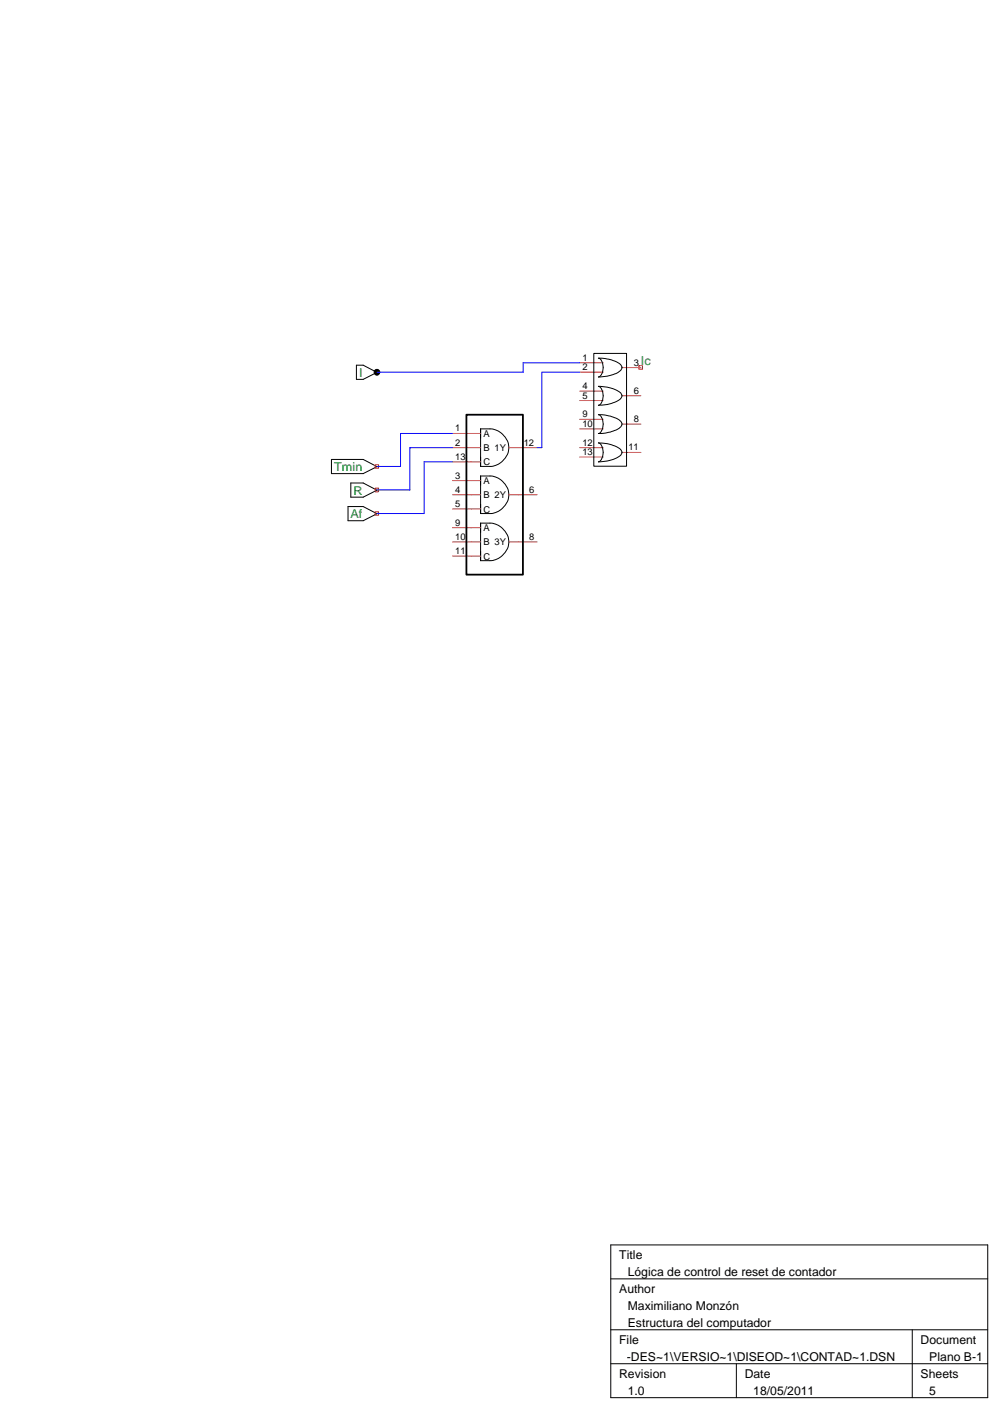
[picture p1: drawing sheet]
<svg xmlns="http://www.w3.org/2000/svg" width="210mm" height="297mm" viewBox="0 0 210 297" stroke-linecap="round" stroke-linejoin="round" font-family="sans-serif">
<g fill="none" stroke="#000" stroke-width=".21">
<path d="M75.6 77.4h1.4l2.9 1.6-2.9 1.4h-1.4zM125.9 74.9h6.9v23.9h-6.9zM126.9 75.9a6.8 6.8 0 0 1 4.8 1.6 1.03 1.03 0 0 1-.6 1.5l-2.4 .8-1.8 .1a2.38 2.38 0 0 0 .8-3l-.4-.7zM70.3 97.4h6.7l2.9 1.5-2.9 1.5h-6.7zM101.9 90.9h2a4.1 4.1 0 0 1 3.7 5.5l-.2 .2a4.2 4.2 0 0 1-3.5 2.3h-2zM126.9 81.9a7 7 0 0 1 4.8 1.6 1.09 1.09 0 0 1-.8 1.5l-2.2 .8-1.8 .1a2.35 2.35 0 0 0 .9-2.7l-.3-.9zM126.9 87.9a6.8 6.8 0 0 1 4.8 1.6 1.12 1.12 0 0 1-.8 1.6l-1.5 .5-2.5 .3a2.16 2.16 0 0 0 .9-2.6l-.4-1.1zM126.9 93.9a7 7 0 0 1 4.8 1.6 1.08 1.08 0 0 1-.8 1.5l-2.2 .7-1.8 .2a2.35 2.35 0 0 0 .9-2.7l-.3-.9zM73.8 107.4h3.2l2.9 1.5-2.9 1.5h-3.2zM74.4 102.4h2.6l2.9 1.5-2.9 1.5h-2.6zM101.9 100.9h2a4.1 4.1 0 0 1 3.7 5.5l-.2 .2a4.2 4.2 0 0 1-3.5 2.3h-2zM101.9 110.9h2a4.1 4.1 0 0 1 3.7 5.5l-.2 .2a4.2 4.2 0 0 1-3.5 2.3h-2z"/>
<path d="M129.5 263.9h79.9v32.4h-79.9zM129.5 271.1h79.9M129.5 281.9h79.9M129.5 289.1h79.9M156.1 289.1v7.2M193.4 281.9v14.4"/>
<circle cx="79.9" cy="78.9" r=".6"/>
</g>
<g fill="none" stroke="#c04040" stroke-width=".21">
<path d="M122.9 76.9h5M122.9 78.9h5M131.9 77.9h4M95.9 94.9h6M95.9 91.9h6M95.9 97.9h6M107.9 94.9h6M122.9 94.9h5M122.9 82.9h5M122.9 84.9h5M122.9 88.9h5M122.9 90.9h5"/>
<path d="M122.9 96.9h5M131.9 83.9h4M131.9 89.9h4M131.9 95.9h4M95.9 104.9h6M95.9 101.9h6M95.9 107.9h6M95.9 114.9h6M95.9 111.9h6M95.9 117.9h6M107.9 104.9h6M107.9 114.9h6"/>
</g>
<path d="M98.9 87.9h12v33.9h-12z" fill="none" stroke="#000" stroke-width=".38"/>
<path d="M79.5 78.5h.8v.8h-.8zM135.5 77.5h.7v.8h-.7zM79.5 98.5h.8v.8h-.8zM79.5 103.5h.8v.8h-.8zM79.5 108.5h.8v.8h-.8z" fill="none" stroke="#f00" stroke-width=".21"/>
<circle cx="79.9" cy="78.9" r=".6" fill="#000"/>
<path d="M122.9 76.9h-12v2h-31M122.9 78.9h-8v16h-1M95.9 91.9h-11v7h-5M95.9 94.9h-9v9h-7M95.9 97.9h-6v11h-10" fill="none" stroke="#00f" stroke-width=".21"/>
<g font-size="2.6" fill="#008020">
<text x="135.9" y="77.4">Ic</text>
<text x="76.2" y="79.9">I</text>
<text x="70.8" y="99.9">Tmin</text>
<text x="75" y="104.9">R</text>
<text x="74.3" y="109.9">Af</text>
</g>
<g font-size="2.6">
<text x="131.3" y="267">Title</text>
<text x="131.3" y="274.2">Author</text>
<text x="133.1" y="270.6">Lógica de control de reset de contador</text>
<text x="133.1" y="277.8">Maximiliano Monzón</text>
<text x="133.1" y="281.4">Estructura del computador</text>
<text x="131.3" y="285">File</text>
<text x="195.2" y="285">Document</text>
<text x="63.8" y="288.6">C:\DOCUME~1\monzonm\Desktop\Facultad\ESTRUC~1\TP-DES~1\VERSIO~1\DISEOD~1\CONTAD~1.DSN</text>
<text x="131.3" y="292.2">Revision</text>
<text x="157.9" y="292.2">Date</text>
<text x="195.2" y="292.2">Sheets</text>
<text x="197" y="288.6">Plano B-1</text>
<text x="133.1" y="295.8">1.0</text>
<text x="159.7" y="295.8">18/05/2011</text>
<text x="197" y="295.8">5</text>
</g>
<g font-size="2">
<text x="123.5" y="76.5">1</text>
<text x="134.4" y="77.5">3</text>
<text x="123.5" y="78.5">2</text>
<text x="123.5" y="82.5">4</text>
<text x="134.4" y="83.5">6</text>
<text x="123.5" y="84.5">5</text>
<text x="123.5" y="88.5">9</text>
<text x="134.4" y="89.5">8</text>
<text x="96.5" y="94.5">2</text>
<text x="96.5" y="91.5">1</text>
<text x="102.5" y="95.7">B 1Y</text>
<text x="102.5" y="92.7">A</text>
<text x="111" y="94.5">12</text>
<text x="123.5" y="90.5">10</text>
<text x="123.5" y="94.5">12</text>
<text x="133.2" y="95.5">11</text>
<text x="96.5" y="101.5">3</text>
<text x="96.5" y="97.5">13</text>
<text x="102.5" y="98.7">C</text>
<text x="123.5" y="96.5">13</text>
<text x="96.5" y="104.5">4</text>
<text x="96.5" y="107.5">5</text>
<text x="102.5" y="105.7">B 2Y</text>
<text x="102.5" y="102.7">A</text>
<text x="112.2" y="104.5">6</text>
<text x="96.5" y="111.5">9</text>
<text x="102.5" y="108.7">C</text>
<text x="102.5" y="112.6">A</text>
<text x="96.5" y="114.5">10</text>
<text x="96.5" y="117.5">11</text>
<text x="102.5" y="115.7">B 3Y</text>
<text x="102.5" y="118.7">C</text>
<text x="112.2" y="114.5">8</text>
</g>
</svg>
